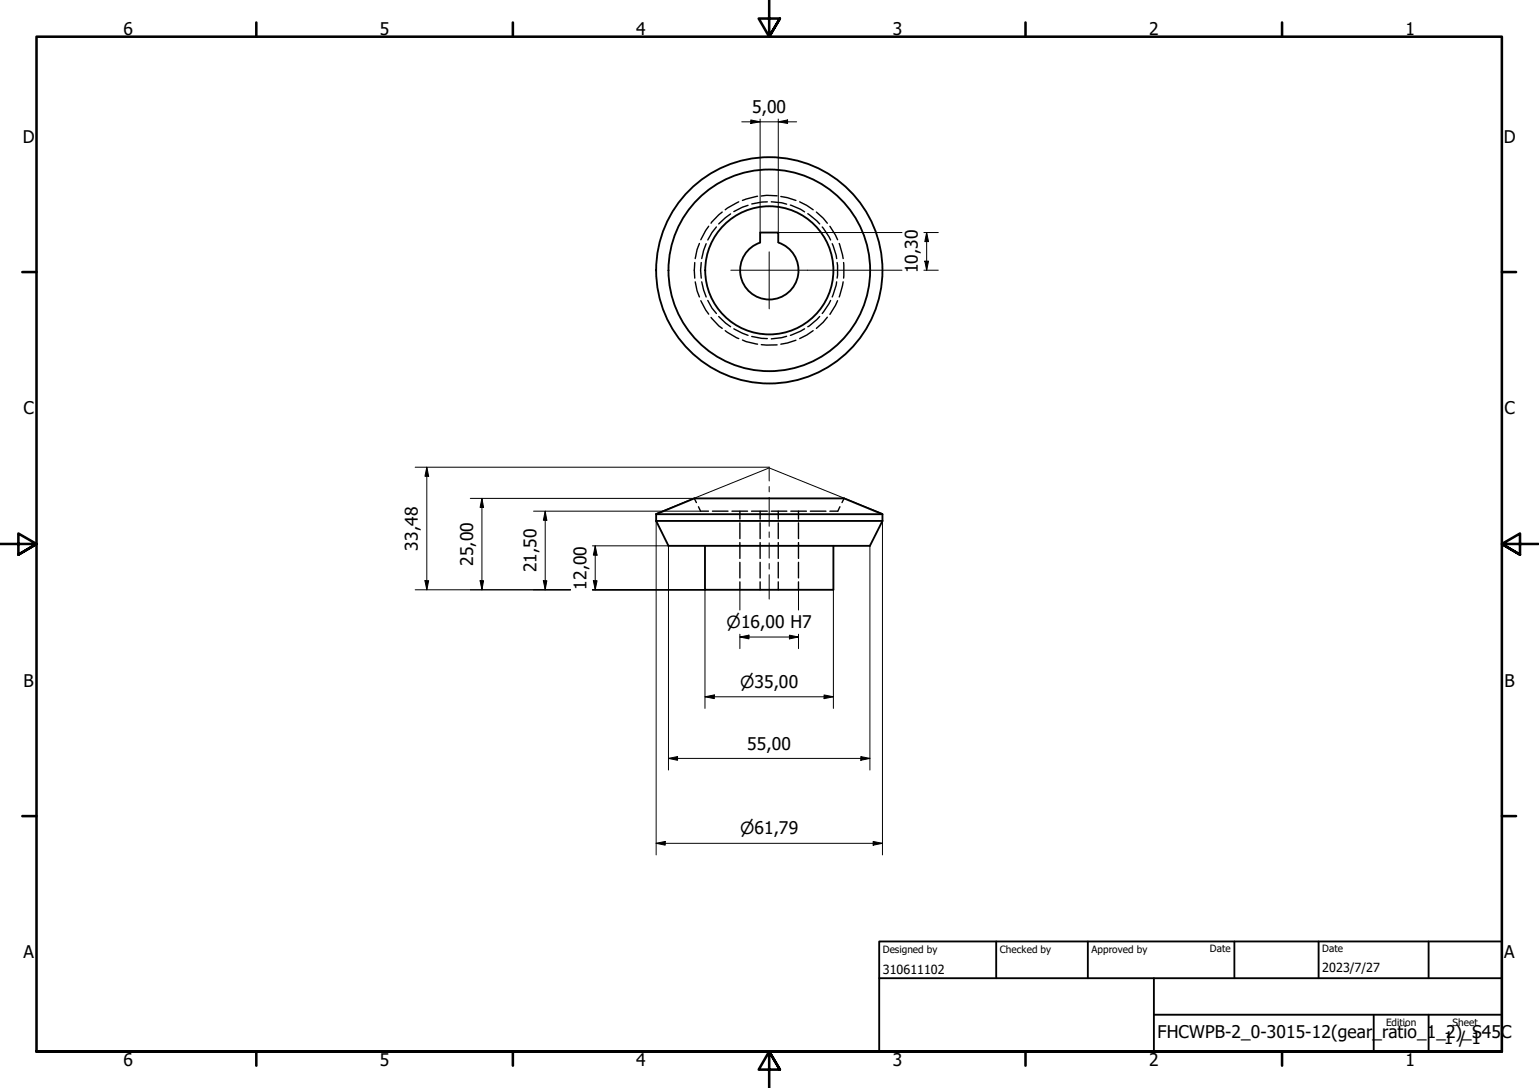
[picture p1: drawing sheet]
<svg xmlns="http://www.w3.org/2000/svg" width="420mm" height="297mm" viewBox="0 0 420 297" stroke-linecap="round" stroke-linejoin="round" font-family="sans-serif">
<!-- layer: Hidden (ISO) -->
<g fill="none" stroke="#000" stroke-width=".38">
<path d="M197.2 57.9l-3.1 3M199.5 58.4l-3.3 2.7M201.7 55.1l-3.7 2.2M204.2 56.1l-1.5 .5-2.4 1.2M206.8 53.6l-4.1 1.1M209.5 55.1l-1.5 .1-2.8 .5M210.6 55.1l2.8 .3 1.4 .3M212.2 53.5l-2.9-.2-1.5 .2M213.2 53.6l1.7 .4 2.4 .7M215.8 56l2.8 1.1 1 .7M218.3 55.1l1.9 1 1.8 1.2M220.5 58.3l3.3 2.8"/>
<path d="M222.9 57.9l1.8 1.6 1.2 1.4M189.7 71.7v4.2M189.8 76.9l.5 2.5 .6 1.7M190.9 66.5l-.6 1.6-.5 2.5M191.5 71.7l-.2 2.1 .2 2.1M191.6 76.9l1.2 4.2M192.8 66.5l-.7 1.9-.5 2.2M193.5 61.8l-2.2 3.7M195.6 62l-1.2 1.5-1.2 2M224.5 62l2.3 3.5M226.6 61.8l2.1 3.7M227.2 66.5l1.2 4.1"/>
<path d="M228.4 76.9l-1.2 4.2M228.5 71.7v4.2M229.1 66.5l1.1 4.1M230.2 76.9l-1.1 4.2M230.3 71.7v4.2M191.3 82.1l2.2 3.7M193.2 82l1.2 2.1 1.2 1.5M194.1 86.7l2.2 2.3 .9 .6M196.2 86.4l1.9 1.8 1.4 1M198 90.3l3.7 2.1M200.3 89.8l3.9 1.8M202.7 92.8l1 .5 3.1 .7"/>
<path d="M205.2 91.9l2.8 .5h1.5M207.8 94.1l4.4 .1M214.8 91.8l-1.4 .4-2.8 .3M217.3 92.9l-2.4 .7-1.7 .4M219.6 89.8l-3.8 1.8M222 90.3l-1.8 1.2-1.9 .9M223.8 86.4l-3.3 2.8M225.9 86.6l-1.2 1.4-1.8 1.6M226.8 82l-2.3 3.6M228.7 82.1l-2.1 3.7M189.5 136.1l.6 1.1M190.7 138.4l.6 1.2h2.1"/>
<path d="M194.5 139.6h4.3M199.8 139.6h4.3M202 139.6v2.1M205.2 139.6h4.3M207.5 139.6v2.1M210.6 139.6h4.2M212.5 139.6v2.1M215.9 139.6h4.3M218 139.6v2.1M221.2 139.6h4.3M229.3 138.4l-.6 1.2h-2.1M230.4 136.1l-.5 1.1"/>
<path d="M202 142.7v4.4M202 148.1v4.3M202 153.5v4.3M202 158.9v2.1M207.5 142.7v4.4M207.5 148.1v4.3M207.5 153.5v4.3M207.5 158.9v2.1M212.5 142.7v4.4M212.5 148.1v4.3M212.5 153.5v4.3M212.5 158.9v2.1"/>
<path d="M218 142.7v4.4M218 148.1v4.3M218 153.5v4.3M218 158.9v2.1"/>
</g>
<!-- layer: Visible (ISO) -->
<g fill="none" stroke="#000" stroke-width=".51">
<path d="M207.5 66.2v-2.7h5v2.7M207.5 66.2a8 8 0 0 0-3.9 12.3 8 8 0 0 0 12.9 0 8 8 0 0 0-4-12.3M179.1 140.4l10.4-4.3h40.9l10.5 4.3v1.8M179.1 142.2l3.4 6.8h55l3.4-6.8M179.1 142.2h61.8M179.1 140.4h61.8M179.1 140.4v1.8M192.5 149v12h35v-12"/>
<circle cx="210" cy="73.8" r="17.5"/>
<circle cx="210" cy="73.8" r="27.5"/>
<circle cx="210" cy="73.8" r="30.9"/>
</g>
<!-- layer: Border (ISO) -->
<g fill="none" stroke="#000" stroke-width=".7">
<path d="M70 6.1v3.9M140 6.1v3.9M210 0v10l-2.9-4.9h5.8l-2.9 4.9 2.9-4.9M280 6.1v3.9M350 6.1v3.9M6.1 74.3h3.9M410 74.3h3.9M0 148.5h10l-5-2.8v5.7l5-2.9-5 2.9M420 148.5h-10l5-2.8v5.7l-5-2.9 5 2.9M6.1 222.8h3.9M410 222.8h3.9M10 287.1v-277.1h400v277.1h-400h400"/>
<path d="M70 287.1v3.8M140 287.1v3.8M212.9 292l-2.9-4.9 2.9 4.9h-5.8l2.9-4.9v9.9M280 287.1v3.8M350 287.1v3.8"/>
</g>
<!-- layer: Title (ISO) -->
<path d="M240 257h170v30.1h-170zM272 257v10.1M297 257v10.1M337 257v10.1M360 257v10.1M390 257v10.1M240 267.1h170M315 277h95M315 267.1v20M375 277v10.1M390 277v10.1" fill="none" stroke="#000" stroke-width=".51"/>
<!-- layer: Sketch Geometry (ISO) -->
<path d="M179.1 140.3l30.9-12.6 31 12.6" fill="none" stroke="#000" stroke-width=".27"/>
<!-- layer: Dimension (ISO) -->
<g fill="none" stroke="#000" stroke-width=".27">
<path d="M202.5 33.3h15M205 32.8l2.5 .5-2.5 .4zM207.5 32.5v31M212.5 33.3l2.5-.5v.9zM212.5 32.5v31h33.8M220.5 73.8h25.8M252.2 63.5h4M252.2 73.8h4M252.5 71.3h1l-.5 2.5zM253 63.5l.5 2.5h-1zM253 63.5v10.3M113.3 127.6h96.6"/>
<path d="M116.5 127.6l.5 2.4h-1zM116.5 127.6v33.4M128.4 136.1h61.1M131.6 136.1l.4 2.4h-.9zM131.6 136.1v24.9M145.7 139.6h45.6M148.8 139.6l.5 2.4h-1zM148.8 139.6v21.4M116 158.5h1l-.5 2.5zM131.1 158.5h.9l-.4 2.5zM148.3 158.5h1l-.5 2.5zM161.7 149h20.8v61.2"/>
<path d="M162 158.5h1l-.5 2.5zM162.5 149l.5 2.6h-1zM162.5 149v12M179.1 142.2v91.2M237.5 149v61.2M240.9 142.2v91.2M113.3 161h42.5M161.7 161h30.8v32.4M202 173.9l2.5-.5v1zM202 173.9h16M202 161v5.5M202 173.2v3.9"/>
<path d="M215.5 173.4l2.5 .5-2.5 .5zM218 161v5.5M218 173.2v3.9M227.5 161v32.4M192.5 190.2l2.5-.5v1zM192.5 190.2h35M225 189.7l2.5 .5-2.5 .5zM182.5 207.1l2.5-.5v1zM182.5 207.1h55M235 206.6l2.5 .5-2.5 .5zM179.1 230.2l2.5-.5v1zM179.1 230.2h61.8"/>
<path d="M238.4 229.7l2.5 .5-2.5 .5z"/>
</g>
<g fill="#000">
<path d="M205 32.8l2.5 .5-2.5 .4z" fill-rule="evenodd"/>
<path d="M212.5 33.3l2.5-.5v.9z" fill-rule="evenodd"/>
<path d="M252.5 71.3h1l-.5 2.5z" fill-rule="evenodd"/>
<path d="M253 63.5l.5 2.5h-1z" fill-rule="evenodd"/>
<path d="M116.5 127.6l.5 2.4h-1z" fill-rule="evenodd"/>
<path d="M131.6 136.1l.4 2.4h-.9z" fill-rule="evenodd"/>
<path d="M116 158.5h1l-.5 2.5z" fill-rule="evenodd"/>
<path d="M131.1 158.5h.9l-.4 2.5z" fill-rule="evenodd"/>
<path d="M148.3 158.5h1l-.5 2.5z" fill-rule="evenodd"/>
<path d="M148.8 139.6l.5 2.4h-1z" fill-rule="evenodd"/>
<path d="M162 158.5h1l-.5 2.5z" fill-rule="evenodd"/>
<path d="M162.5 149l.5 2.6h-1z" fill-rule="evenodd"/>
<path d="M202 173.9l2.5-.5v1z" fill-rule="evenodd"/>
<path d="M215.5 173.4l2.5 .5-2.5 .5z" fill-rule="evenodd"/>
<path d="M192.5 190.2l2.5-.5v1z" fill-rule="evenodd"/>
<path d="M225 189.7l2.5 .5-2.5 .5z" fill-rule="evenodd"/>
<path d="M182.5 207.1l2.5-.5v1z" fill-rule="evenodd"/>
<path d="M235 206.6l2.5 .5-2.5 .5z" fill-rule="evenodd"/>
<path d="M179.1 230.2l2.5-.5v1z" fill-rule="evenodd"/>
<path d="M238.4 229.7l2.5 .5-2.5 .5z" fill-rule="evenodd"/>
</g>
<!-- layer: Center Mark (ISO) -->
<path d="M199.5 73.8h21M210 68.8v15.5" fill="none" stroke="#000" stroke-width=".27"/>
<!-- layer: Centerline (ISO) -->
<path d="M210 127.5v3.8M210 132.8v1.5M210 135.8v7.9M210 145.2v1.5M210 148.2v4.2M210 153.8v1.6M210 156.9v6.7" fill="none" stroke="#000" stroke-width=".27"/>
<g font-size="4.8">
<text x="33.7" y="9.6">6</text>
<text x="103.7" y="9.6">5</text>
<text x="173.7" y="9.6">4</text>
<text x="243.7" y="9.6">3</text>
<text x="313.7" y="9.6">2</text>
<text x="383.7" y="9.6">1</text>
<text x="205.4" y="30.8">5,00</text>
<text x="6.2" y="38.9">D</text>
<text x="410.5" y="38.9">D</text>
<text x="250.6" y="74.6" transform="rotate(-90 250.6 74.6)">10,30</text>
<text x="6.4" y="113.1">C</text>
<text x="410.7" y="113.1">C</text>
<text x="114.1" y="150.4" transform="rotate(-90 114.1 150.4)">33,48</text>
<text x="129.2" y="154.5" transform="rotate(-90 129.2 154.5)">25,00</text>
<text x="146.4" y="156.3" transform="rotate(-90 146.4 156.3)">21,50</text>
<text x="160.1" y="161" transform="rotate(-90 160.1 161)">12,00</text>
<text x="6.4" y="187.4">B</text>
<text x="410.7" y="187.4">B</text>
<text x="204" y="204.6">55,00</text>
<text x="6.4" y="261.7">A</text>
<text x="410.7" y="261.7">A</text>
<text x="316" y="283.4">FHCWPB-2_0-3015-12(gear_ratio_1_2)_S45C</text>
<text x="394.2" y="285">1 / 1</text>
<text x="33.7" y="290.9">6</text>
<text x="103.7" y="290.9">5</text>
<text x="173.7" y="290.9">4</text>
<text x="243.7" y="290.9">3</text>
<text x="313.7" y="290.9">2</text>
<text x="383.7" y="290.9">1</text>
</g>
<g font-size="4.6">
<text x="198.4" y="171.6">⌀16,00 H7</text>
<text x="202.1" y="187.8">⌀35,00</text>
<text x="202.1" y="227.8">⌀61,79</text>
</g>
<g font-size="3.4">
<text x="241" y="266">310611102</text>
<text x="361" y="265.5">2023/7/27</text>
</g>
<g font-size="2.7">
<text x="241" y="260.1">Designed by</text>
<text x="273" y="260.1">Checked by</text>
<text x="298" y="260.1">Approved by</text>
<text x="330.3" y="260">Date</text>
<text x="361" y="260">Date</text>
<text x="378.4" y="280.1">Edition</text>
<text x="396.6" y="280.1">Sheet</text>
</g>
</svg>
